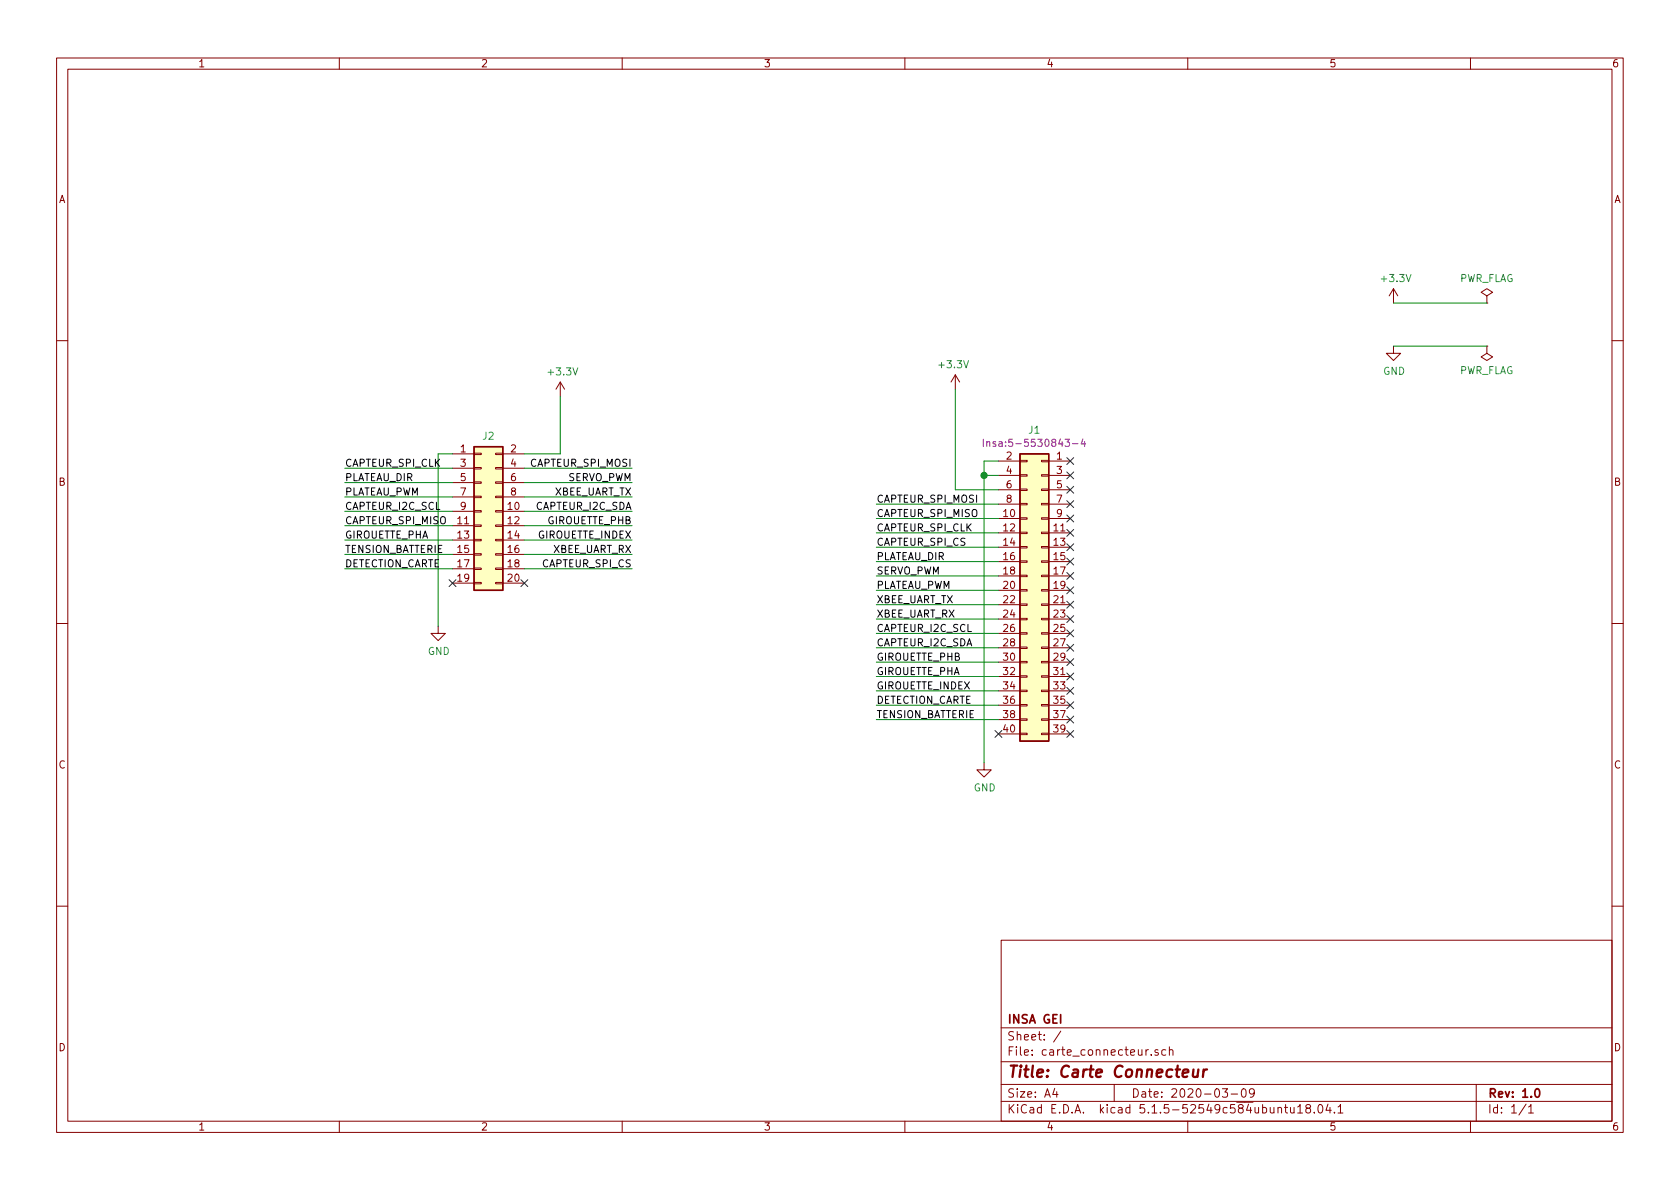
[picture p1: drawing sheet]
EESchema Schematic File Version 4
EELAYER 30 0
EELAYER END
$Descr A4 11693 8268
encoding utf-8
Sheet 1 1
Title "Carte Connecteur"
Date "2020-03-09"
Rev "1.0"
Comp "INSA GEI"
Comment1 ""
Comment2 ""
Comment3 ""
Comment4 ""
$EndDescr
$Comp
L power:+3.3V #PWR0101
U 1 1
P 3900 2750
F 0 "#PWR0101" H 3900 2600 50  0001 C CNN
F 1 "+3.3V" H 3915 2923 50  0000 C CNN
F 2 "" H 3900 2750 50  0001 C CNN
F 3 "" H 3900 2750 50  0001 C CNN
	1    3900 2750
	1    0    0    -1  
$EndComp
$Comp
L power:+3.3V #PWR0102
U 1 1
P 6650 2700
F 0 "#PWR0102" H 6650 2550 50  0001 C CNN
F 1 "+3.3V" H 6665 2873 50  0000 C CNN
F 2 "" H 6650 2700 50  0001 C CNN
F 3 "" H 6650 2700 50  0001 C CNN
	1    6650 2700
	-1   0    0    -1  
$EndComp
$Comp
L power:GND #PWR0103
U 1 1
P 3050 4350
F 0 "#PWR0103" H 3050 4100 50  0001 C CNN
F 1 "GND" H 3055 4177 50  0000 C CNN
F 2 "" H 3050 4350 50  0001 C CNN
F 3 "" H 3050 4350 50  0001 C CNN
	1    3050 4350
	1    0    0    -1  
$EndComp
$Comp
L power:GND #PWR0104
U 1 1
P 6850 5300
F 0 "#PWR0104" H 6850 5050 50  0001 C CNN
F 1 "GND" H 6855 5127 50  0000 C CNN
F 2 "" H 6850 5300 50  0001 C CNN
F 3 "" H 6850 5300 50  0001 C CNN
	1    6850 5300
	1    0    0    -1  
$EndComp
$Comp
L power:GND #PWR0105
U 1 1
P 9700 2400
F 0 "#PWR0105" H 9700 2150 50  0001 C CNN
F 1 "GND" H 9705 2227 50  0000 C CNN
F 2 "" H 9700 2400 50  0001 C CNN
F 3 "" H 9700 2400 50  0001 C CNN
	1    9700 2400
	1    0    0    -1  
$EndComp
$Comp
L power:+3.3V #PWR0106
U 1 1
P 9700 2100
F 0 "#PWR0106" H 9700 1950 50  0001 C CNN
F 1 "+3.3V" H 9715 2273 50  0000 C CNN
F 2 "" H 9700 2100 50  0001 C CNN
F 3 "" H 9700 2100 50  0001 C CNN
	1    9700 2100
	1    0    0    -1  
$EndComp
$Comp
L power:PWR_FLAG #FLG0101
U 1 1
P 10350 2100
F 0 "#FLG0101" H 10350 2175 50  0001 C CNN
F 1 "PWR_FLAG" H 10350 2273 50  0000 C CNN
F 2 "" H 10350 2100 50  0001 C CNN
F 3 "~" H 10350 2100 50  0001 C CNN
	1    10350 2100
	1    0    0    -1  
$EndComp
$Comp
L power:PWR_FLAG #FLG0102
U 1 1
P 10350 2400
F 0 "#FLG0102" H 10350 2475 50  0001 C CNN
F 1 "PWR_FLAG" H 10350 2573 50  0000 C CNN
F 2 "" H 10350 2400 50  0001 C CNN
F 3 "~" H 10350 2400 50  0001 C CNN
	1    10350 2400
	-1   0    0    1   
$EndComp
Wire Wire Line
	9700 2100 10350 2100
Wire Wire Line
	10350 2400 9700 2400
Wire Wire Line
	6950 3400 6650 3400
Wire Wire Line
	3650 3150 3900 3150
Wire Wire Line
	3900 3150 3900 2750
Wire Wire Line
	3150 3150 3050 3150
Wire Wire Line
	6950 3300 6850 3300
NoConn ~ 3150 4050
NoConn ~ 3650 4050
$Comp
L Connector_Generic:Conn_02x20_Odd_Even J1
U 1 1
P 7250 4100
F 0 "J1" H 7300 5217 50  0000 C CNN
F 1 "Conn_02x20_Odd_Even" H 7300 5126 50  0001 C CNN
F 2 "Insa:5-5530843-4" H 7300 5126 50  0000 C CNN
F 3 "~" H 7250 4100 50  0001 C CNN
	1    7250 4100
	-1   0    0    -1  
$EndComp
Wire Wire Line
	6100 3500 6950 3500
Wire Wire Line
	6950 3700 6100 3700
Wire Wire Line
	6100 3900 6950 3900
Wire Wire Line
	6950 4000 6100 4000
Wire Wire Line
	6950 4100 6100 4100
Wire Wire Line
	6950 4200 6100 4200
Wire Wire Line
	6950 4400 6100 4400
Wire Wire Line
	6100 4500 6950 4500
Wire Wire Line
	6950 3600 6100 3600
Wire Wire Line
	6100 4600 6950 4600
Wire Wire Line
	6950 4700 6100 4700
Wire Wire Line
	6100 4800 6950 4800
Wire Wire Line
	6950 5000 6100 5000
Wire Wire Line
	6100 4300 6950 4300
Wire Wire Line
	6950 4900 6100 4900
NoConn ~ 6950 5100
NoConn ~ 7450 5100
NoConn ~ 7450 5000
NoConn ~ 7450 4900
NoConn ~ 7450 4800
NoConn ~ 7450 4700
NoConn ~ 7450 4600
NoConn ~ 7450 4500
NoConn ~ 7450 3200
NoConn ~ 7450 3300
NoConn ~ 7450 3400
NoConn ~ 7450 3500
NoConn ~ 7450 3600
NoConn ~ 7450 3700
NoConn ~ 7450 3800
NoConn ~ 7450 3900
NoConn ~ 7450 4000
NoConn ~ 7450 4100
NoConn ~ 7450 4200
NoConn ~ 7450 4300
NoConn ~ 7450 4400
Wire Wire Line
	3150 3250 2400 3250
Wire Wire Line
	3150 3450 2400 3450
Wire Wire Line
	3150 3550 2400 3550
Wire Wire Line
	3150 3650 2400 3650
Wire Wire Line
	3150 3750 2400 3750
Wire Wire Line
	3150 3950 2400 3950
Wire Wire Line
	3650 3950 4400 3950
Wire Wire Line
	4400 3750 3650 3750
Wire Wire Line
	3650 3650 4400 3650
Wire Wire Line
	4400 3550 3650 3550
Wire Wire Line
	3650 3450 4400 3450
Wire Wire Line
	3650 3250 4400 3250
Text Label 2400 3250 0    50   ~ 0
CAPTEUR_SPI_CLK
Text Label 2400 3350 0    50   ~ 0
PLATEAU_DIR
Text Label 2400 3450 0    50   ~ 0
PLATEAU_PWM
Text Label 2400 3550 0    50   ~ 0
CAPTEUR_I2C_SCL
Text Label 2400 3650 0    50   ~ 0
CAPTEUR_SPI_MISO
Text Label 2400 3750 0    50   ~ 0
GIROUETTE_PHA
Text Label 2400 3850 0    50   ~ 0
TENSION_BATTERIE
Text Label 2400 3950 0    50   ~ 0
DETECTION_CARTE
Text Label 4400 3250 2    50   ~ 0
CAPTEUR_SPI_MOSI
Text Label 4400 3350 2    50   ~ 0
SERVO_PWM
Text Label 4400 3450 2    50   ~ 0
XBEE_UART_TX
Text Label 4400 3550 2    50   ~ 0
CAPTEUR_I2C_SDA
Text Label 4400 3650 2    50   ~ 0
GIROUETTE_PHB
Text Label 4400 3750 2    50   ~ 0
GIROUETTE_INDEX
Text Label 4400 3850 2    50   ~ 0
XBEE_UART_RX
Text Label 4400 3950 2    50   ~ 0
CAPTEUR_SPI_CS
Wire Wire Line
	6950 3200 6850 3200
Text Label 6100 4900 0    50   ~ 0
DETECTION_CARTE
Text Label 6100 4100 0    50   ~ 0
PLATEAU_PWM
Text Label 6100 3900 0    50   ~ 0
PLATEAU_DIR
Text Label 6100 4000 0    50   ~ 0
SERVO_PWM
Text Label 6100 4700 0    50   ~ 0
GIROUETTE_PHA
Text Label 6100 4600 0    50   ~ 0
GIROUETTE_PHB
Text Label 6100 4800 0    50   ~ 0
GIROUETTE_INDEX
Text Label 6100 4500 0    50   ~ 0
CAPTEUR_I2C_SDA
Text Label 6100 4400 0    50   ~ 0
CAPTEUR_I2C_SCL
Text Label 6100 4200 0    50   ~ 0
XBEE_UART_TX
Text Label 6100 4300 0    50   ~ 0
XBEE_UART_RX
Text Label 6100 5000 0    50   ~ 0
TENSION_BATTERIE
Wire Wire Line
	6950 3800 6100 3800
Text Label 6100 3500 0    50   ~ 0
CAPTEUR_SPI_MOSI
Text Label 6100 3600 0    50   ~ 0
CAPTEUR_SPI_MISO
Text Label 6100 3700 0    50   ~ 0
CAPTEUR_SPI_CLK
Text Label 6100 3800 0    50   ~ 0
CAPTEUR_SPI_CS
Wire Wire Line
	6850 3300 6850 5300
Wire Wire Line
	6650 2700 6650 3400
Wire Wire Line
	6850 3200 6850 3300
Connection ~ 6850 3300
Wire Wire Line
	3650 3850 4400 3850
Wire Wire Line
	3050 3150 3050 4350
Wire Wire Line
	3150 3850 2400 3850
Wire Wire Line
	3150 3350 2400 3350
Wire Wire Line
	4400 3350 3650 3350
$Comp
L Connector_Generic:Conn_02x10_Odd_Even J2
U 1 1
P 3350 3550
F 0 "J2" H 3400 4075 50  0000 C CNN
F 1 "Conn_02x10_Odd_Even" H 3400 4076 50  0001 C CNN
F 2 "Connector_PinHeader_2.54mm:PinHeader_2x10_P2.54mm_Vertical_SMD" H 3350 3550 50  0001 C CNN
F 3 "~" H 3350 3550 50  0001 C CNN
	1    3350 3550
	1    0    0    -1  
$EndComp
$EndSCHEMATC
